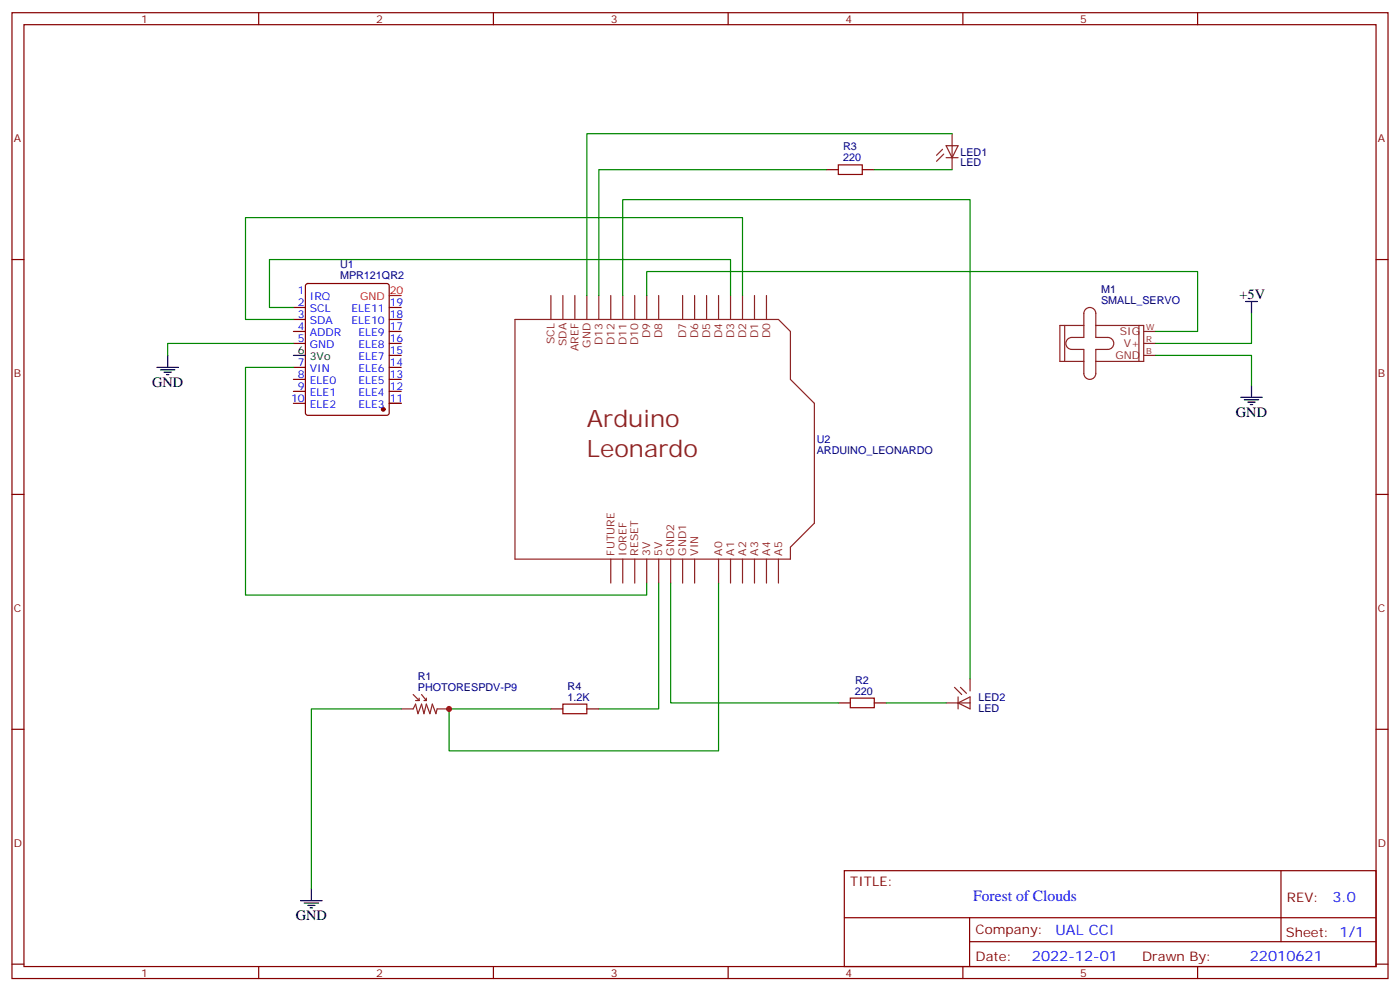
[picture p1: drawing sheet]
<svg xmlns="http://www.w3.org/2000/svg" width="412mm" height="292mm" viewBox="0 0 412 292" stroke-linecap="round" stroke-linejoin="round" font-family="sans-serif">
<g fill="none" stroke="#870000" stroke-width=".35">
<path d="M3.5 3.7h405.4v284.4h-405.4zM7.1 7.3h398.2v277.3h-398.2zM76.2 3.7v3.6M145.3 3.7v3.6M214.5 3.7v3.6M283.6 3.7v3.6M352.8 3.7v3.6M243.4 50h3.5M254 50h3.5M3.5 76.4h3.6M405.3 76.4h3.6M86.4 90.5h3.6"/>
<path d="M86.4 94.1h3.6M86.4 97.6h3.6M90.2 83.7l.5-.2h23.2l.7 .4 .1 37.7-.5 .6-23.5 .1-.7-.5v-37.6zM114.7 90.5h3.5M114.7 94.1h3.5M114.7 97.6h3.5M86.4 118.7h3.6M86.4 101.1h3.6M86.4 108.2h3.6M86.4 111.7h3.6M86.4 115.2h3.6M114.7 118.7h3.5"/>
<path d="M114.7 101.1h3.5M114.7 108.2h3.5M114.7 111.7h3.5M114.7 115.2h3.5M114.7 104.6h3.5M3.5 145.6h3.6M405.3 145.6h3.6M3.5 214.7h3.6M162.3 208.7h3.5M172.9 208.7h3.5M246.9 206.9h3.6M257.5 206.9h3.6"/>
<path d="M405.3 214.7h3.6M248.7 256.3h156.6v28.3h-156.6zM377.3 256.4v20.8M248.7 270.2h156.5M285.6 277.2h119.6M285.6 270.2v14.1M3.5 283.8h3.6M76.2 284.6v3.5M145.3 284.6v3.5M214.5 284.6v3.5M283.6 284.6v3.5M352.8 284.6v3.5"/>
<path d="M405.3 283.8h3.6"/>
</g>
<circle cx="112.9" cy="120.5" r=".53" fill="#870000" stroke="#870000" stroke-width=".35"/>
<g fill="none" stroke="#000" stroke-width=".35">
<path d="M366.9 88.8h3.5M368.7 88.8v3.5M46.2 108.2h6.4M47.3 108.9h4.2M48.3 109.6h2.1M49 110.3h.7M49.4 104.6v3.6M86.4 104.6h3.6M365.5 117h6.3M366.5 117.7h4.3M367.6 118.4h2.1M368.3 119.1h.7"/>
<path d="M368.7 113.5v3.5M88.5 265.1h6.4M89.6 265.9h4.2M90.7 266.6h2.1M91.4 267.3h.7M91.7 261.6v3.5"/>
</g>
<path d="M114.7 87h3.5" fill="none" stroke="#f00" stroke-width=".35"/>
<g fill="none" stroke="#8c2424" stroke-width=".35">
<path d="M280.5 39.4v10.6M277.6 44l-1.7 1.7M278 45.4l-2.1 2.1M278.7 42.9h3.5l-1.7 3.5zM278.7 46.4h3.5M151.7 94.1h77.6l3.5 3.5v14.1l7.1 7v35.3l-7.1 7.1v3.5h-81.1zM162.3 87v7.1M165.8 87v7.1M169.3 87v7.1M172.9 87v7.1M176.4 87v7.1M179.9 87v7.1"/>
<path d="M183.4 87v7.1M187 87v7.1M190.5 87v7.1M194 87v7.1M201.1 87v7.1M204.6 87v7.1M208.1 87v7.1M211.7 87v7.1M215.2 87v7.1M218.7 87v7.1M222.2 87v7.1M225.8 87v7.1"/>
<path d="M313.6 95.8v10.6M319.3 95.8h-7.1v10.6h7.1M319.8 91a1.76 1.76 0 0 1 1.9-.3 1.76 1.76 0 0 1 1.1 1.6v7h3.5a1.76 1.76 0 0 1 1.8 1.8 1.76 1.76 0 0 1-1.8 1.8h-3.5v7a1.76 1.76 0 0 1-1.8 1.8 1.76 1.76 0 0 1-1.7-1.8v-7h-3.6a1.76 1.76 0 0 1-1.7-1.8 1.76 1.76 0 0 1 1.7-1.8h3.6v-7zM322.8 95.8h14.1v10.6h-14.1M335.5 95.8v10.6M336.9 97.6h3.5M336.9 101.1h3.5M336.9 104.6h3.5M179.9 164.6v7.1M183.4 164.6v7.1M187 164.6v7.1M190.5 164.6v7.1"/>
<path d="M194 164.6v7.1M197.6 164.6v7.1M201.1 164.6v7.1M204.6 164.6v7.1M211.7 164.6v7.1M215.2 164.6v7.1M218.7 164.6v7.1M222.2 164.6v7.1M225.8 164.6v7.1M229.3 164.6v7.1M285.8 199.9v3.5M118.2 208.7h3.5l.7-1.4 .7 2.8 1.1-2.8 .7 2.8 .7-2.8 1 2.8 .8-2.8 1 2.8 .4-1.4h3.5"/>
<path d="M121.7 204.5l1.8 1.7M122.4 206.2h1.1M123.5 205.5v.7M124.2 204.5l1.4 1.7M124.9 206.2h.7M125.6 205.5v.7M278.7 206.9h7.1M281.2 202.4l2.1 2.1M282.2 206.9l3.6-1.7v3.5zM282.2 205.2v3.5M282.9 202.4l1.8 1.7"/>
</g>
<path d="M246.9 48.5h7.1v2.9h-7.1zM165.8 207.3h7.1v2.8h-7.1zM250.5 205.5h7v2.9h-7z" fill="none" stroke="#a10000" stroke-width=".35"/>
<g fill="none" stroke="#008700" stroke-width=".35">
<path d="M280.5 39.4h-107.6v47.6M243.4 50h-67v37M257.5 50h23M183.4 87v-28.2h102.4v141.1M190.5 87v-7.1h162.3v17.7h-12.4M215.2 87v-10.6h-135.8v14.1h7M218.7 87v-22.9h-146.4v30h14.1M368.7 92.3v8.8h-28.3M86.4 108.2h-14.1v67h118.2v-3.5M86.4 101.1h-37v3.5M340.4 104.6h28.3v8.9M194 171.7v37h-17.6"/>
<path d="M197.6 171.7v35.2h49.3M211.7 171.7v49.4h-79.4v-12.4h30M118.2 208.7h-26.5v52.9M261.1 206.9h17.6"/>
</g>
<circle cx="132.3" cy="208.7" r=".88" fill="#c00"/>
<g font-size="7.1" fill="#8d2323">
<text x="172.9" y="125.8">Arduino</text>
<text x="172.9" y="134.6">Leonardo</text>
</g>
<text font-size="4.6" fill="#00f" x="286.7" y="265.4">Forest of Clouds</text>
<g font-size="4.2">
<text x="365.1" y="88.1">+5V</text>
<text x="44.8" y="113.8">GND</text>
<text x="364.1" y="122.6">GND</text>
<text x="87.1" y="270.8">GND</text>
</g>
<g font-size="4.2" fill="#00f">
<text x="392.5" y="265.6">3.0</text>
<text x="310.9" y="275.2">UAL CCI</text>
<text x="304" y="283">2022-12-01</text>
<text x="368.2" y="282.9">22010621</text>
</g>
<g font-size="3.9" fill="#800">
<text x="250.5" y="260.9">TITLE:</text>
<text x="379.1" y="265.6">REV:</text>
<text x="287.4" y="275.1">Company:</text>
<text x="378.7" y="275.7">Sheet: 1/1</text>
<text x="287.4" y="282.8">Date:</text>
<text x="336.4" y="282.9">Drawn By:</text>
</g>
<g font-size="3.2" fill="#800">
<text x="41.6" y="6.7">1</text>
<text x="110.8" y="6.7">2</text>
<text x="179.9" y="6.7">3</text>
<text x="249.1" y="6.7">4</text>
<text x="318.2" y="6.7">5</text>
<text x="4.1" y="41.8">A</text>
<text x="405.9" y="41.8">A</text>
<text x="4.1" y="111">B</text>
<text x="405.9" y="111">B</text>
<text x="4.1" y="180.1">C</text>
<text x="405.9" y="180.1">C</text>
<text x="4.1" y="249.3">D</text>
<text x="405.9" y="249.3">D</text>
<text x="41.6" y="287.5">1</text>
<text x="110.8" y="287.5">2</text>
<text x="179.9" y="287.5">3</text>
<text x="249.1" y="287.5">4</text>
<text x="318.2" y="287.5">5</text>
</g>
<g font-size="3.2" fill="#000080">
<text x="248.3" y="47.5">220</text>
<text x="248.3" y="44.3">R3</text>
<text x="282.9" y="45.8">LED1</text>
<text x="282.9" y="49">LED</text>
<text x="100.2" y="82.2">MPR121QR2</text>
<text x="100.2" y="79">U1</text>
<text x="324.3" y="89.5">SMALL_SERVO</text>
<text x="324.3" y="86.3">M1</text>
<text x="240.6" y="130.5">U2</text>
<text x="240.6" y="133.7">ARDUINO_LEONARDO</text>
<text x="123.1" y="203.4">PHOTORESPDV-P9</text>
<text x="123.1" y="200.2">R1</text>
<text x="167.2" y="203.1">R4</text>
<text x="251.9" y="201.3">R2</text>
<text x="167.2" y="206.2">1.2K</text>
<text x="251.9" y="204.5">220</text>
<text x="288.2" y="209.5">LED</text>
<text x="288.2" y="206.3">LED2</text>
</g>
<g font-size="3.2" fill="#00f">
<text x="87.8" y="86.6">1</text>
<text x="91.3" y="88.4">IRQ</text>
<text x="87.8" y="90.2">2</text>
<text x="87.8" y="93.7">3</text>
<text x="91.3" y="91.9">SCL</text>
<text x="91.3" y="95.5">SDA</text>
<text x="103.5" y="95.5">ELE10</text>
<text x="103.5" y="91.9">ELE11</text>
<text x="114.8" y="93.7">18</text>
<text x="114.8" y="90.2">19</text>
<text x="87.8" y="97.2">4</text>
<text x="87.8" y="100.8">5</text>
<text x="91.3" y="99">ADDR</text>
<text x="105.6" y="99">ELE9</text>
<text x="114.8" y="100.8">16</text>
<text x="114.8" y="97.2">17</text>
<text x="87.8" y="107.8">7</text>
<text x="91.3" y="102.5">GND</text>
<text x="105.6" y="106">ELE7</text>
<text x="105.6" y="102.5">ELE8</text>
<text x="114.8" y="107.8">14</text>
<text x="114.8" y="104.3">15</text>
<text x="87.8" y="111.3">8</text>
<text x="91.3" y="109.6">VIN</text>
<text x="91.3" y="113.1">ELE0</text>
<text x="105.6" y="113.1">ELE5</text>
<text x="105.6" y="109.6">ELE6</text>
<text x="114.8" y="111.3">13</text>
<text x="85.7" y="118.4">10</text>
<text x="87.8" y="114.9">9</text>
<text x="91.3" y="116.6">ELE1</text>
<text x="105.6" y="116.6">ELE4</text>
<text x="114.8" y="118.4">11</text>
<text x="114.8" y="114.9">12</text>
<text x="91.3" y="120.2">ELE2</text>
<text x="105.6" y="120.2">ELE3</text>
</g>
<g font-size="3.2" fill="#f00">
<text x="106.1" y="88.4">GND</text>
<text x="114.8" y="86.6">20</text>
</g>
<g font-size="3.2" fill="#8d2323">
<text x="163.3" y="101.3" transform="rotate(-90 163.3 101.3)">SCL</text>
<text x="166.9" y="101.9" transform="rotate(-90 166.9 101.9)">SDA</text>
<text x="177.4" y="101.6" transform="rotate(-90 177.4 101.6)">D13</text>
<text x="181" y="101.6" transform="rotate(-90 181 101.6)">D12</text>
<text x="184.5" y="101.6" transform="rotate(-90 184.5 101.6)">D11</text>
<text x="188" y="101.6" transform="rotate(-90 188 101.6)">D10</text>
<text x="191.6" y="99.6" transform="rotate(-90 191.6 99.6)">D9</text>
<text x="195.1" y="99.6" transform="rotate(-90 195.1 99.6)">D8</text>
<text x="202.1" y="99.6" transform="rotate(-90 202.1 99.6)">D7</text>
<text x="205.7" y="99.6" transform="rotate(-90 205.7 99.6)">D6</text>
<text x="209.2" y="99.6" transform="rotate(-90 209.2 99.6)">D5</text>
<text x="212.7" y="99.6" transform="rotate(-90 212.7 99.6)">D4</text>
<text x="216.3" y="99.6" transform="rotate(-90 216.3 99.6)">D3</text>
<text x="219.8" y="99.6" transform="rotate(-90 219.8 99.6)">D2</text>
<text x="223.3" y="99.6" transform="rotate(-90 223.3 99.6)">D1</text>
<text x="226.8" y="99.6" transform="rotate(-90 226.8 99.6)">D0</text>
<text x="329.9" y="98.6">SIG</text>
<text x="170.4" y="103.3" transform="rotate(-90 170.4 103.3)">AREF</text>
<text x="173.9" y="102.4" transform="rotate(-90 173.9 102.4)">GND</text>
<text x="328.6" y="105.7">GND</text>
<text x="331.1" y="102.2">V+</text>
<text x="181" y="163.5" transform="rotate(-90 181 163.5)">FUTURE</text>
<text x="184.5" y="163.5" transform="rotate(-90 184.5 163.5)">IOREF</text>
<text x="188" y="163.5" transform="rotate(-90 188 163.5)">RESET</text>
<text x="191.6" y="163.5" transform="rotate(-90 191.6 163.5)">3V</text>
<text x="195.1" y="163.5" transform="rotate(-90 195.1 163.5)">5V</text>
<text x="198.6" y="163.5" transform="rotate(-90 198.6 163.5)">GND2</text>
<text x="202.1" y="163.5" transform="rotate(-90 202.1 163.5)">GND1</text>
<text x="205.7" y="163.5" transform="rotate(-90 205.7 163.5)">VIN</text>
<text x="212.7" y="163.5" transform="rotate(-90 212.7 163.5)">A0</text>
<text x="216.3" y="163.5" transform="rotate(-90 216.3 163.5)">A1</text>
<text x="219.8" y="163.5" transform="rotate(-90 219.8 163.5)">A2</text>
<text x="223.3" y="163.5" transform="rotate(-90 223.3 163.5)">A3</text>
<text x="226.8" y="163.5" transform="rotate(-90 226.8 163.5)">A4</text>
<text x="230.4" y="163.5" transform="rotate(-90 230.4 163.5)">A5</text>
</g>
<g font-size="3.2">
<text x="87.8" y="104.3">6</text>
<text x="91.3" y="106">3Vo</text>
</g>
<g font-size="2.5" fill="#8d2323">
<text x="337.6" y="97.2">W</text>
<text x="337.6" y="100.8">R</text>
<text x="337.6" y="104.3">B</text>
</g>
</svg>
